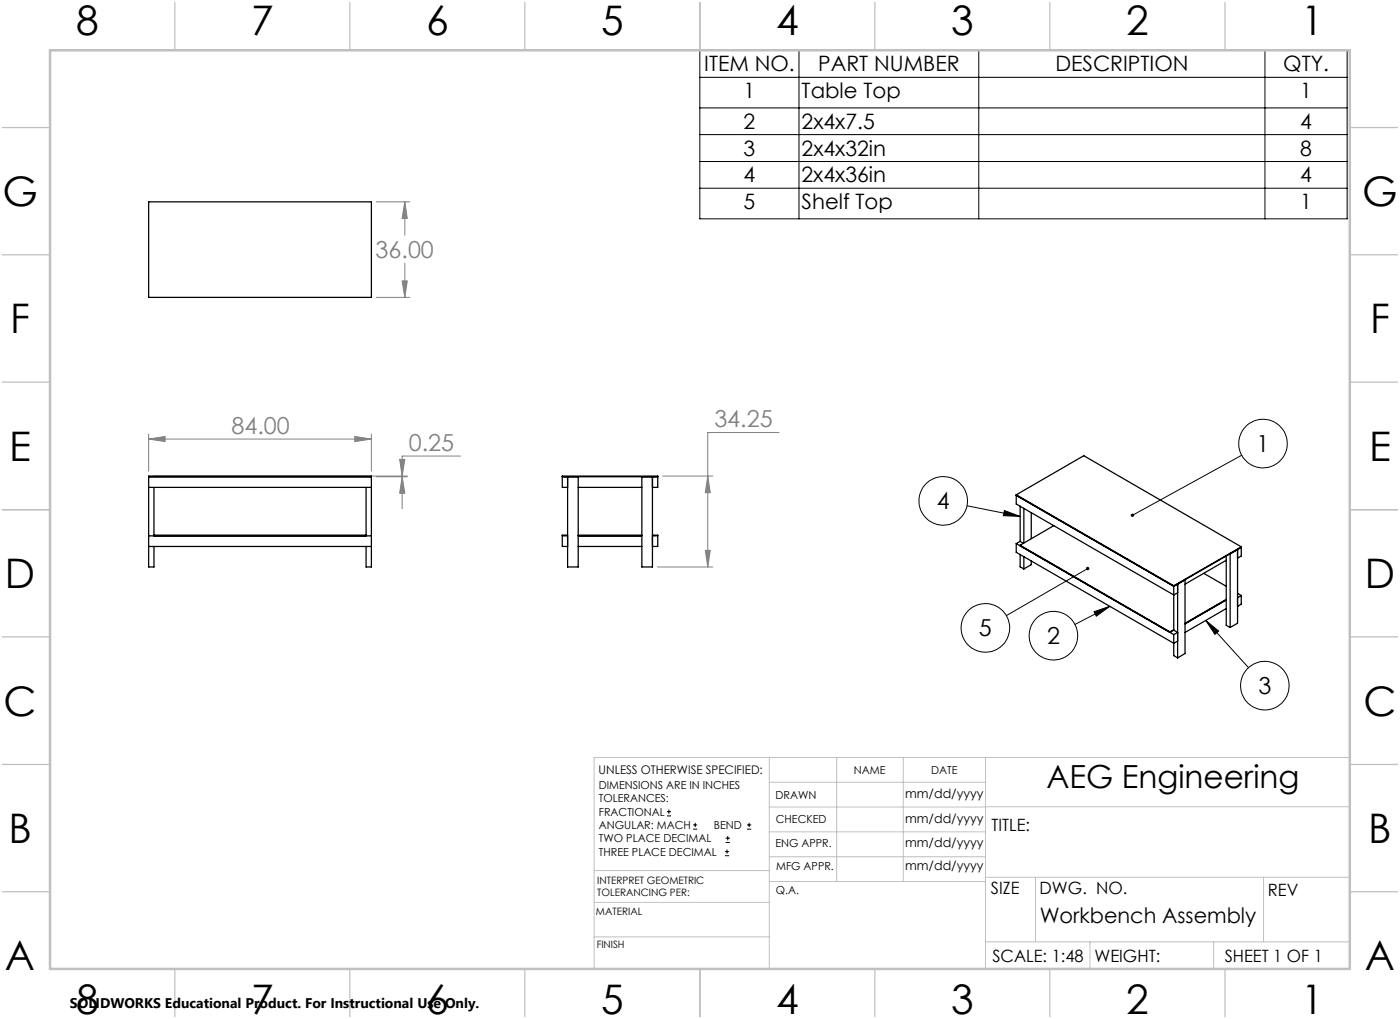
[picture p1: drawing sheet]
<svg xmlns="http://www.w3.org/2000/svg" width="279mm" height="203mm" viewBox="0 0 279 203" stroke-linecap="round" stroke-linejoin="round" font-family="sans-serif">
<g fill="none" stroke="#000" stroke-width=".2">
<path d="M139.7 10.1h129.2v33.5h-129.2zM139.7 15.4h129.2M159.5 10.1v33.5M195.3 10.1v33.5M252.4 10.1v33.5M139.7 21.5h129.2M139.7 26.8h129.2M139.7 32.2h129.2M139.7 37.5h129.2M247.8 90.8l-21.8 12M193 100.9l10.6 2.1M200.4 101.8l3.2 1.2-3.4-.2z"/>
<path d="M217.1 113.4l-16.3 9.4M218.3 122l3.2-1.1-2.7 2zM221.5 120.9l-7 3.6M240.6 123.7l2.6 2.1-.7 .7zM240.6 123.7l8.6 9.4M133.1 162.7h.8M133.1 161.9h.8M133.5 161.4v.9M138.3 165.3h.8M138.3 164.5h.8M138.7 164.1v.8M144.7 170.6h.8"/>
<path d="M144.7 169.8h.8M144.8 168h.9M144.8 167.1h.9M145.1 169.4v.8M145.2 166.7v.9M149.1 165.3h.8M149.1 164.5h.8M149.5 164.1v.8"/>
<circle cx="188.2" cy="99.9" r="4.8"/>
<circle cx="252.1" cy="88.5" r="4.8"/>
<circle cx="196.7" cy="125.2" r="4.8"/>
<circle cx="210.2" cy="126.8" r="4.9"/>
<circle cx="252.4" cy="136.7" r="4.8"/>
</g>
<g fill="none" stroke="#808080" stroke-width=".2">
<path d="M75.1 40.3h6.7M75.1 59.3h6.7M80.3 56h1l-.5 3.3zM80.8 40.3l.5 3.3h-1zM80.8 40.3v6.6M80.8 52.5v6.8M29.7 87.6l3.2-.6v1.1zM29.7 86.5v7.4M29.7 87.6h44.4M30.7 94.9h50.6M70.8 87l3.3 .6-3.3 .5zM74.1 86.5v7.4"/>
<path d="M75.1 95.1h6.2M79.8 91.6h1l-.5 3.3zM80.3 95.1l.5 3.3h-1zM80.3 95.1v6.3M91.9 90.9h-11.6v4M132.3 94.9h9.9M141.3 94.9l.4 3.3h-.9zM155.5 86.3h-14.2v26.8M131.2 113.1h11M140.8 109.7h.9l-.4 3.4z"/>
</g>
<g fill="none" stroke="#c0c0c0" stroke-width=".2">
<path d="M153.5 151.1v42.1M153.5 156h43.2M167 151.1v24.7M180.3 151.1v24.7M196.7 151.1v42.1M269.4 151.1h-150.8v42.1M118.6 180h35M118.6 173.6h34.9M153.5 160.9h43.2M153.5 170.9h43.2M153.5 165.9h43.2M153.5 175.8h43.2"/>
<path d="M196.7 174.9h72.7M196.7 160.9h72.7M206.7 174.9v12.9M252.2 174.9v12.9M118.6 186.8h34.9M196.7 187.8h72.7M217.5 187.8v5.4M242.2 187.8v5.4"/>
</g>
<g fill="none" stroke="#c0c0c0" stroke-width=".25">
<path d="M34.9 .5v9.5M69.8 .5v9.5M104.7 .5v9.5M139.7 .5v9.5M174.6 .5v9.5M209.5 .5v9.5M244.5 .5v9.5M.5 25.4h9.5M269.4 25.4h9.5M.5 50.8h9.5M269.4 50.8h9.5M.5 76.2h9.5"/>
<path d="M269.4 76.2h9.5M.5 101.6h9.5M269.4 101.6h9.5M.5 127h9.5M269.4 127h9.5M.5 152.4h9.5M269.4 152.4h9.5M.5 177.8h9.5M269.4 177.8h9.5M34.9 193.2v9.5M69.8 193.2v9.5M104.7 193.2v9.5"/>
<path d="M139.7 193.2v9.5M174.6 193.2v9.5M209.5 193.2v9.5M244.5 193.2v9.5"/>
</g>
<path d="M10 10h259.4v183.2h-259.4z" fill="none" stroke="#c0c0c0" stroke-width=".5"/>
<path d="M225.7 102.5v.4l.3-.1-.3 .1a.34 .34 0 0 0 .5 .1 .34 .34 0 0 0 .1-.5 .34 .34 0 0 0-.6 0zM218.3 122l3.2-1.1-2.7 2zM240.6 123.7l2.6 2.1-.7 .7zM216.8 113.2a.33 .33 0 0 0 .2 .5 .33 .33 0 0 0 .3-.5l-.2 .2 .2-.2a.33 .33 0 0 0-.5 0zM200.4 101.8l3.2 1.2-3.4-.2z" fill="#000"/>
<path d="M29.7 87.6l3.2-.6v1.1zM70.8 87l3.3 .6-3.3 .5zM80.3 95.1l.5 3.3h-1zM79.8 91.6h1l-.5 3.3zM141.3 94.9l.4 3.3h-.9zM140.8 109.7h.9l-.4 3.4zM80.8 40.3l.5 3.3h-1zM80.3 56h1l-.5 3.3z" fill="#808080"/>
<g fill="none" stroke="#000" stroke-width=".25">
<path d="M29.7 40.3h44.4v19h-44.4zM29.7 95.1h44.4M29.7 97.2h44.4M30.7 97.2v9.7M73.1 97.2v9.7M112.2 95.1h19.1M113.3 97.2h-1.1v-2.3h19.1v2.3h-1.1M113.3 95.1v18h2.1v-18M115.4 97.2h12.7M128.1 95.1v18h2.1v-18M202.8 98.7v1.8l31.4 18.1 .8-.4M202.8 98.7l31.4 18.1"/>
<path d="M202.8 98.8l31.4 18.1M202.8 98.7l13.5-7.8 31.4 18.1M29.7 106.9h44.4M29.7 109h44.4M30.7 109v4.1h-1v-18.2h44.4v18.2h-1v-4.1M30.7 106.7h42.4M112.2 106.9h1.1M113.3 106.7h-1.1v2.3h1.1M115.4 106.7h12.7M115.4 106.9h12.7M115.4 109h12.7M130.2 106.7h1.1v2.3h-1.1"/>
<path d="M130.2 106.9h1.1M202.8 108.4l31.4 18.1M202.8 108.4v1.7l31.4 18.2 .8-.5M203.6 100.9v7M203.6 108.7v.1M203.6 110.6v2.4l.7 .5M203.6 108.7l29.9 17.3M203.6 107.9l.6 .4M203.6 107.9l-.8 .5M204.3 101.4v6.9M204.3 111v2.5M205.8 102.2v5.2"/>
<path d="M205.8 111.8v.8l-1.5 .9M210.3 104.8l-6.7 3.9M234.2 116.8v8.9M235 116.5v14.7M235 116.5l-.8 .4M235 116.5l1.5-.9v14.7l-1.5 .9M240.2 114.3l4.5 2.6M244.7 119.5l-8.2 4.8M244.7 119.6l-8.2 4.8M244.7 110.9v13.8l.8 .4M244.7 111.7l-8.2 4.8M247 109.6l.7-.5-13.5 7.8"/>
<path d="M247 118.3l.7 .4M247 109.6v14.7l-1.5 .8M247 109.6l-1.5 .9v14.6M247.7 109l-13.5 7.8M247.7 109v1.9l-.7 .4M247.7 118.7v1.8l-.7 .4M247.7 118.7l-.7 .5M234.2 125.7l-.7 .4v-.1M234.2 125.6l-.7 .4M234.2 126.5v4.2l.8 .5M234.2 125.7l.8 .4-.8 .4M244.7 121.4l-8.2 4.7"/>
</g>
<g font-size="8.1">
<text x="15.2" y="7">8</text>
<text x="50.2" y="7">7</text>
<text x="85.1" y="7">6</text>
<text x="120" y="7">5</text>
<text x="154.9" y="7">4</text>
<text x="189.9" y="7">3</text>
<text x="224.8" y="7">2</text>
<text x="259.7" y="7">1</text>
<text x=".5" y="41.1">G</text>
<text x="271.9" y="41.1">G</text>
<text x="2" y="66.5">F</text>
<text x="273.4" y="66.5">F</text>
<text x="1.8" y="91.9">E</text>
<text x="273.2" y="91.9">E</text>
<text x="1" y="117.3">D</text>
<text x="272.4" y="117.3">D</text>
<text x=".7" y="142.7">C</text>
<text x="272.1" y="142.7">C</text>
<text x="1.7" y="168.1">B</text>
<text x="273.1" y="168.1">B</text>
<text x="1" y="193.5">A</text>
<text x="272.4" y="193.5">A</text>
<text x="15.2" y="202.2">8</text>
<text x="50.2" y="202.2">7</text>
<text x="85.1" y="202.2">6</text>
<text x="120" y="202.2">5</text>
<text x="154.9" y="202.2">4</text>
<text x="189.9" y="202.2">3</text>
<text x="224.8" y="202.2">2</text>
<text x="259.7" y="202.2">1</text>
</g>
<text font-size="6.3" x="208.9" y="157.1">AEG Engineering</text>
<g font-size="4.7" fill="#808080">
<text x="75" y="51.4">36.00</text>
<text x="46.2" y="86.5">84.00</text>
<text x="81.6" y="89.9">0.25</text>
<text x="142.6" y="85.2">34.25</text>
</g>
<g font-size="4.7">
<text x="250.8" y="90.1">1</text>
<text x="187" y="101.5">4</text>
<text x="195.4" y="126.9">5</text>
<text x="209" y="128.4">2</text>
<text x="251.2" y="138.4">3</text>
</g>
<g font-size="4.2">
<text x="140.5" y="14.2">ITEM NO.</text>
<text x="163.3" y="14.2">PART NUMBER</text>
<text x="210.6" y="14.2">DESCRIPTION</text>
<text x="256.1" y="14.2">QTY.</text>
<text x="148.4" y="19.6">1</text>
<text x="160" y="19.6">Table Top</text>
<text x="259.5" y="19.6">1</text>
<text x="148.4" y="25.7">2</text>
<text x="160" y="25.7">2x4x7.5</text>
<text x="259.5" y="25.7">4</text>
<text x="148.4" y="31">3</text>
<text x="160" y="31">2x4x32in</text>
<text x="259.5" y="31">8</text>
<text x="148.4" y="41.7">5</text>
<text x="148.4" y="36.4">4</text>
<text x="160" y="41.7">Shelf Top</text>
<text x="160" y="36.4">2x4x36in</text>
<text x="259.5" y="41.7">1</text>
<text x="259.5" y="36.4">4</text>
<text x="207.5" y="184">Workbench Assembly</text>
</g>
<g font-size="3.4">
<text x="197.9" y="165.7">TITLE:</text>
<text x="197.8" y="178.4">SIZE</text>
<text x="207.5" y="178.4">DWG. NO.</text>
<text x="253" y="178.6">REV</text>
<text x="198.1" y="191.9">SCALE: 1:48</text>
<text x="218.4" y="191.9">WEIGHT:</text>
<text x="244.4" y="191.9">SHEET 1 OF 1</text>
</g>
<text font-size="2.8" x="14" y="200.9">SOLIDWORKS Educational Product. For Instructional Use Only.</text>
<g font-size="2.5">
<text x="180.6" y="159.1">mm/dd/yyyy</text>
<text x="180.6" y="164.2">mm/dd/yyyy</text>
<text x="180.6" y="168.8">mm/dd/yyyy</text>
<text x="180.6" y="173.6">mm/dd/yyyy</text>
</g>
<text font-size="2.4" x="119.5" y="154.3">UNLESS OTHERWISE SPECIFIED:</text>
<g font-size="2.2">
<text x="170.4" y="154.3">NAME</text>
<text x="185.8" y="154.3">DATE</text>
<text x="119.5" y="157.4">DIMENSIONS ARE IN INCHES</text>
<text x="119.5" y="160">TOLERANCES:</text>
<text x="154.8" y="159.3">DRAWN</text>
<text x="119.5" y="162.7">FRACTIONAL</text>
<text x="119.5" y="165.3">ANGULAR: MACH</text>
<text x="119.5" y="168">TWO PLACE DECIMAL</text>
<text x="142.5" y="165.3">BEND</text>
<text x="154.8" y="164.2">CHECKED</text>
<text x="119.5" y="170.6">THREE PLACE DECIMAL</text>
<text x="154.8" y="168.8">ENG APPR.</text>
<text x="154.9" y="173.6">MFG APPR.</text>
<text x="154.9" y="178.3">Q.A.</text>
</g>
<g font-size="2">
<text x="119.2" y="176.2">INTERPRET GEOMETRIC</text>
<text x="119.2" y="178.7">TOLERANCING PER:</text>
<text x="118.9" y="182.4">MATERIAL</text>
<text x="119.1" y="189">FINISH</text>
</g>
</svg>
